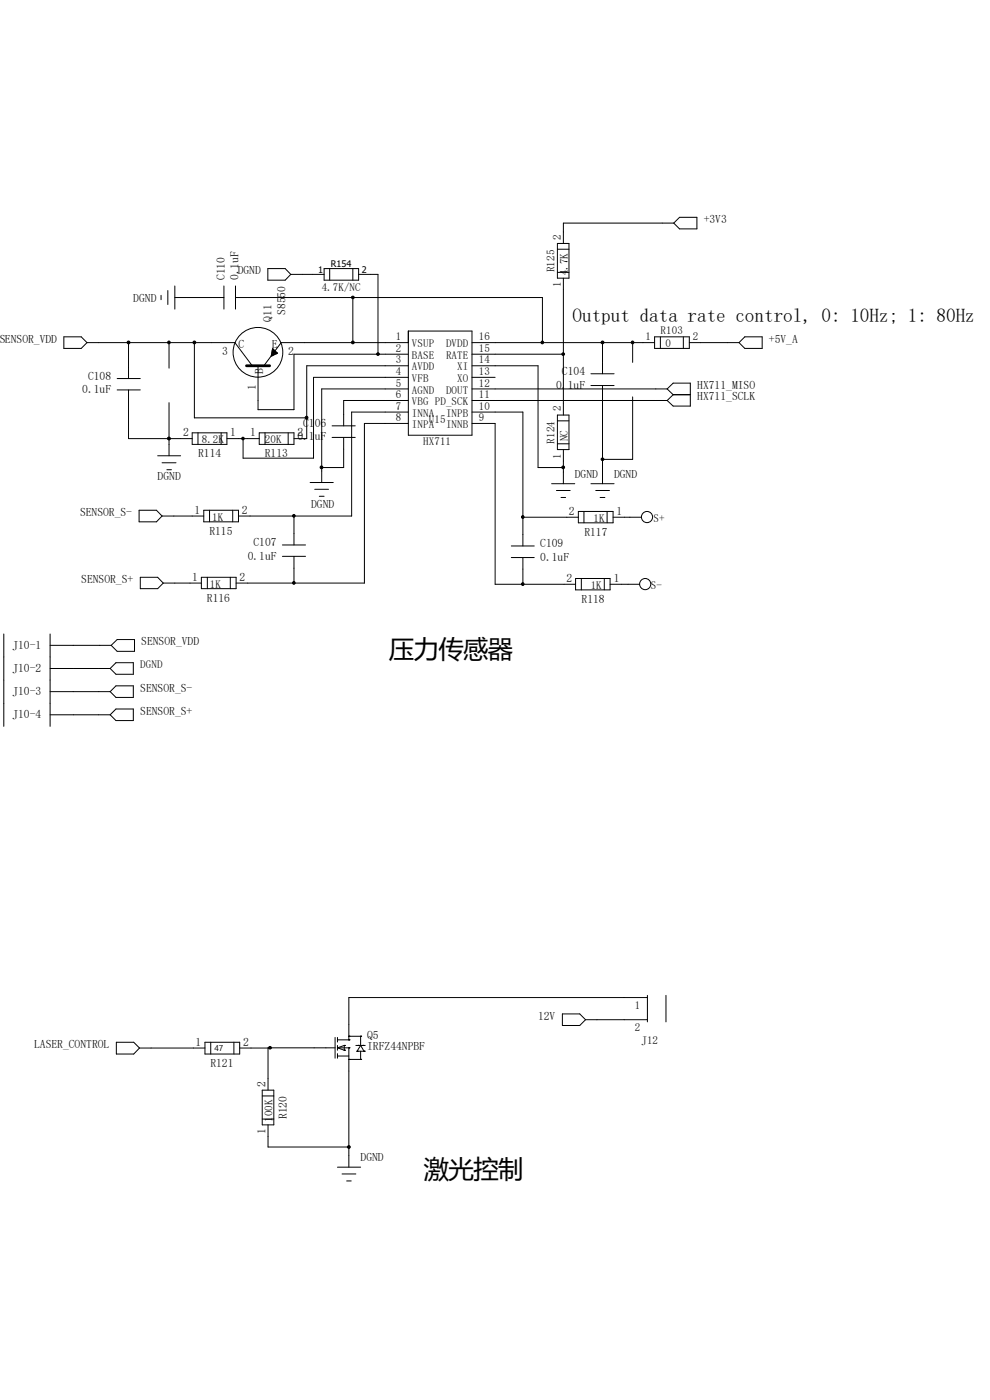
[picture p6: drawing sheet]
<svg xmlns="http://www.w3.org/2000/svg" width="210mm" height="297mm" viewBox="0 0 210 297" stroke-linecap="round" stroke-linejoin="round" font-family="sans-serif">
<g fill="none" stroke="#000" stroke-width=".21">
<path d="M56.8 57h3.7l1.2 1.2-1.2 1.2h-3.7zM61.7 58.2h7M68.7 57h7.4v2.4h-7.4zM69.9 57v2.4M74.8 57v2.4M76.1 58.2h4.1v16.9M118.2 51.6h2.5v7.4h-2.5zM118.2 57.8h2.5M118.2 52.9h2.5M119.5 59v29.1M142.9 47.3h-23.4v4.3M144.1 46.1h3.7v2.5h-3.7l-1.2-1.3z"/>
<path d="M13.5 71.5h3.7l1.3 1.2-1.3 1.2h-3.7zM18.5 72.7h31.3l3.7 4.9M27.3 72.7v7.6M34.2 62.7v.9M35.6 61.6v3M35.9 72.7v5.4M37.1 63.1h10.4M37.1 60.7v4.9M41.2 72.7v15.9h23.9M47.5 60.7v4.9M50 60.7v4.9M50 63.1h65.1v9.6"/>
<path d="M57.5 75.5h.1M57.6 75.3h.5M57.6 75.1h1.1M57.7 74.8h1.1M57.7 74.5h.8v.6M57.7 74.3v1.1M57.8 74.3h.4M57.8 74l1.1 .9-1.4 .6zM57.8 74h.2M58 74.1v1.3M58.2 74.3v.9M58.7 74.8v.2"/>
<path d="M74.8 63.1v9.6M86.6 70.2h13.5v22.1h-13.5zM86.6 72.7h-27l-3.6 4.9M86.6 75.1h-24.2v11.8h-7.7v-9.3M86.6 77.6h-21.5v15.4h-2.7M100.1 72.7h38.8M100.1 75.1h19.4M100.1 77.6h14v21.6h5.4M125.3 79.3h5M127.8 72.7v6.6M134.2 72.7v4.2M138.9 71.5h7.3v2.4h-7.3z"/>
<path d="M140.1 71.5v2.4M144.9 71.5v2.4M146.2 72.7h10.6M158 71.5h3.7v2.4h-3.7l-1.2-1.2zM24.8 80.3h5M24.8 82.7h5M27.3 82.7v10.3h13.5M33.4 96.7h4.9M34.4 98.2h2.9M35.4 99.7h1M35.9 93h.1M35.9 85.4v11.3"/>
<path d="M40.8 91.8h7.3v2.5h-7.3zM42 91.8v2.5M46.9 91.8v2.5M48.1 93h6.9M55 91.8h7.4v2.5h-7.4zM56.2 91.8v2.5M61.1 91.8v2.5M70.4 90.3h5M70.4 92.8h5M72.9 92.8v6.4h-4.7M86.6 80.1h-20.1v17.1h-14.9v-4.2M86.6 82.5h-18.4v19.9"/>
<path d="M86.6 85h-13.7v5.3M86.6 87.4h-12v22.1h-24M86.6 89.8h-9.3v33.9h-27.2M100.1 80.1h4.9M100.1 82.5h41.4M100.1 85h41.4M100.1 87.4h10.8v28.4M100.1 89.8h4.9v34.2h17.1M118.2 88.1h2.5v7.3h-2.5zM118.2 94.1h2.5M118.2 89.3h2.5M119.5 95.4v7.2"/>
<path d="M125.3 81.8h5M127.8 81.8v20.8M134.2 84.2v13.3h-6.4M141.5 82.5l1.3 1.2M141.5 82.5l1.3-1.2h3.6v4.8h-3.6l-1.3-1.1M142.8 83.7h3.6M142.8 83.7l-1.3 1.3M29.5 108.2h3.7l1.2 1.3-1.2 1.2h-3.7zM34.4 109.5h8.8M43.2 108.2h7.4v2.5h-7.4zM44.4 108.2v2.5M49.4 108.2v2.5"/>
<path d="M59.9 115.6h4.9M59.9 118h4.9M62.4 109.5v6.1M62.4 118v5.7M65.8 102.4h4.9M66.8 103.8h2.9M67.7 105.3h1M108.5 115.8h4.8M108.5 118.3h4.8M110.9 109.7h11.8M110.9 118.3v5.7M117 102.6h4.9"/>
<path d="M118 104.1h2.9M119 105.5h1M122.7 108.5h7.3v2.4h-7.3zM123.9 108.5v2.4M125.3 102.6h5M126.4 104.1h2.9M127.3 105.5h1M128.8 108.5v2.4M130 109.7h6.1M.8 134.5v19.6M10.6 134.5v19.6M10.6 136.9h13"/>
<path d="M23.6 136.9l1.2-1.2h3.7v2.5h-3.7zM29.8 122.5h3.6l1.2 1.2-1.2 1.2h-3.6zM34.6 123.7h8.1M42.7 122.5h7.4v2.4h-7.4zM44 122.5v2.4M48.9 122.5v2.4M122.1 122.7h7.3v2.4h-7.3zM123.3 122.7v2.4M128.2 122.7v2.4M129.4 124h6.3M10.6 141.8h12.8M10.6 146.7h12.8"/>
<path d="M10.6 151.6h12.8M23.4 141.8l1.2-1.2h3.7v2.4h-3.7zM24.6 145.5h3.7v2.5h-3.7l-1.2-1.3zM24.6 150.4h3.7v2.5h-3.7l-1.2-1.3zM74 219.8h.1M74 219.8h2.5M76.5 219.8h.1M76.5 219.8v2M119.3 215.1h3.7l1.2 1.2-1.2 1.3h-3.7zM124.2 216.3h13.1M137.3 211.6h-63.3v9M137.3 211.2v5.6"/>
<path d="M141.3 211.2v5.6M24.7 221.1h3.7l1.2 1.2-1.2 1.3h-3.7zM29.6 222.3h13.9M43.5 221.1h7.3v2.5h-7.3zM44.7 221.1v2.5M49.6 221.1v2.5M55.6 231.3h2.5v7.3h-2.5zM55.6 237.4h2.5M55.6 232.5h2.5M56.9 238.6v4.7h17.1M57.3 222.3h-6.5M71.1 222.3h-14.2v9"/>
<path d="M71.1 220.1v4.4M71.6 222.3l1.4 .5M71.6 220.6h2.4M71.6 222.3h2.4M71.6 224h2.4M71.6 220.1v1M71.6 221.8v1M71.6 223.5v1M73 222.8h.1M73 221.8h.1M73 221.8v1M73 221.8l-1.4 .5"/>
<path d="M74 220.6h.1M74 222.3h.1M74 224.7h.1M74 222.3v25.3M74 224.7h2.5M75.5 221.8h2M75.7 223h.1M75.7 223h1.5M76 221.8h.1M76.5 224.7h.1M76.5 221.8l-.8 1.2M76.5 221.8l.7 1.2"/>
<path d="M76.5 223v1.7M77 221.8h.1M77.2 223h.1M71.6 247.6h4.9M72.6 249h2.9M73.5 250.5h1M74 243.3h.1"/>
<circle cx="27.3" cy="72.6" r=".3"/>
<circle cx="35.8" cy="72.6" r=".29"/>
<circle cx="41.2" cy="72.6" r=".3"/>
<circle cx="54.7" cy="74.7" r="5.3"/>
<circle cx="74.8" cy="72.6" r=".3"/>
<circle cx="74.9" cy="63.1" r=".29"/>
<circle cx="80.2" cy="75.1" r=".29"/>
<circle cx="115" cy="72.6" r=".29"/>
<circle cx="119.5" cy="75.1" r=".29"/>
<circle cx="127.8" cy="72.6" r=".3"/>
<circle cx="134.2" cy="72.6" r=".29"/>
<circle cx="35.8" cy="93" r=".28"/>
<circle cx="51.5" cy="93" r=".28"/>
<circle cx="65" cy="88.6" r=".3"/>
<circle cx="68.2" cy="99.1" r=".3"/>
<circle cx="119.5" cy="99.1" r=".3"/>
<circle cx="127.8" cy="97.4" r=".29"/>
<circle cx="62.3" cy="109.4" r=".29"/>
<circle cx="110.9" cy="109.7" r=".29"/>
<circle cx="137.2" cy="109.7" r="1.19"/>
<circle cx="62.3" cy="123.7" r=".29"/>
<circle cx="110.9" cy="123.9" r=".29"/>
<circle cx="136.9" cy="123.9" r="1.19"/>
<circle cx="57.3" cy="222.3" r=".29"/>
<circle cx="74" cy="243.3" r=".3"/>
</g>
<path d="M52.3 77.6h4.9" fill="none" stroke="#000" stroke-width=".59"/>
<g fill="#000">
<circle cx="27.3" cy="72.6" r=".3"/>
<circle cx="35.8" cy="72.6" r=".29"/>
<circle cx="41.2" cy="72.6" r=".3"/>
<circle cx="74.8" cy="72.6" r=".3"/>
<circle cx="74.9" cy="63.1" r=".29"/>
<circle cx="80.2" cy="75.1" r=".29"/>
<circle cx="115" cy="72.6" r=".29"/>
<circle cx="119.5" cy="75.1" r=".29"/>
<circle cx="127.8" cy="72.6" r=".3"/>
<circle cx="134.2" cy="72.6" r=".29"/>
<circle cx="35.8" cy="93" r=".28"/>
<circle cx="51.5" cy="93" r=".28"/>
<circle cx="65" cy="88.6" r=".3"/>
<circle cx="68.2" cy="99.1" r=".3"/>
<circle cx="119.5" cy="99.1" r=".3"/>
<circle cx="127.8" cy="97.4" r=".29"/>
<circle cx="62.3" cy="109.4" r=".29"/>
<circle cx="110.9" cy="109.7" r=".29"/>
<circle cx="62.3" cy="123.7" r=".29"/>
<circle cx="110.9" cy="123.9" r=".29"/>
<circle cx="57.3" cy="222.3" r=".29"/>
<circle cx="74" cy="243.3" r=".3"/>
</g>
<g font-size="5.4">
<text x="82.5" y="139.7">压力传感器</text>
<text x="89.9" y="250">激光控制</text>
</g>
<text font-size="4.1" x="121.5" y="68.3">Output data rate control, 0: 10Hz; 1: 80Hz</text>
<g font-size="2.5">
<text x="149.3" y="47.3">+3V3</text>
<text x="47.7" y="59.4" transform="rotate(-90 47.7 59.4)">C110</text>
<text x="50.4" y="58.2">DGND</text>
<text x="50.6" y="59.4" transform="rotate(-90 50.6 59.4)">0.1uF</text>
<text x="28.3" y="64.1">DGND</text>
<text x="60.5" y="63.1" transform="rotate(-90 60.5 63.1)">50</text>
<text x="57.6" y="68.3" transform="rotate(-90 57.6 68.3)">Q11</text>
<text x="60.5" y="66.8" transform="rotate(-90 60.5 66.8)">S85</text>
<text x="-.2" y="72.7">SENSOR_VDD</text>
<text x="47.1" y="75.3">3</text>
<text x="50.6" y="73.7">C</text>
<text x="57.7" y="73.7">E</text>
<text x="61.1" y="75.3">2</text>
<text x="163.1" y="72.7">+5V_A</text>
<text x="17.4" y="83.4">0.1uF</text>
<text x="18.7" y="80.5">C108</text>
<text x="54.3" y="82.8" transform="rotate(-90 54.3 82.8)">1</text>
<text x="55.8" y="79.3" transform="rotate(-90 55.8 79.3)">B</text>
<text x="118" y="82.4">0.1uF</text>
<text x="119.2" y="79.5">C104</text>
<text x="147.9" y="82.5">HX711_MISO</text>
<text x="147.9" y="85">HX711_SCLK</text>
<text x="38.8" y="92.5">2</text>
<text x="48.9" y="92.5">1</text>
<text x="53" y="92.5">1</text>
<text x="63.1" y="92.5">2</text>
<text x="63.1" y="93.4">0.1</text>
<text x="64.3" y="90.6">C</text>
<text x="65.5" y="90.6">1</text>
<text x="66.8" y="90.6">06</text>
<text x="66.8" y="93.4">uF</text>
<text x="33.4" y="101.9">DGND</text>
<text x="42" y="97">R114</text>
<text x="56.2" y="97">R113</text>
<text x="121.9" y="101.4">DGND</text>
<text x="130.3" y="101.4">DGND</text>
<text x="66" y="107.7">DGND</text>
<text x="17" y="109.5">SENSOR_S-</text>
<text x="41.2" y="109">1</text>
<text x="44.4" y="113.5">R115</text>
<text x="51.3" y="109">2</text>
<text x="120.7" y="109.2">2</text>
<text x="124" y="113.7">R117</text>
<text x="130.8" y="109.2">1</text>
<text x="52.5" y="118.7">0.1uF</text>
<text x="53.8" y="115.8">C107</text>
<text x="114.6" y="116.1">C109</text>
<text x="114.6" y="119">0.1uF</text>
<text x="17.2" y="123.7">SENSOR_S+</text>
<text x="40.8" y="123.2">1</text>
<text x="50.8" y="123.2">2</text>
<text x="120.1" y="123.4">2</text>
<text x="130.2" y="123.4">1</text>
<text x="43.9" y="127.7">R116</text>
<text x="123.4" y="127.9">R118</text>
<text x="2.6" y="137.7">J10-1</text>
<text x="30" y="136.9">SENSOR_VDD</text>
<text x="2.6" y="142.5">J10-2</text>
<text x="2.6" y="147.4">J10-3</text>
<text x="29.8" y="146.7">SENSOR_S-</text>
<text x="2.6" y="152.4">J10-4</text>
<text x="29.8" y="151.6">SENSOR_S+</text>
<text x="41.5" y="221.9">1</text>
<text x="51.6" y="221.9">2</text>
<text x="77.9" y="220.4">Q5</text>
<text x="114.1" y="216.3">12V</text>
<text x="7.2" y="222.3">LASER_CONTROL</text>
<text x="44.6" y="226.4">R121</text>
<text x="77.9" y="222.8">IRFZ44NPBF</text>
<text x="56.3" y="230.5" transform="rotate(-90 56.3 230.5)">2</text>
<text x="60.8" y="237.4" transform="rotate(-90 60.8 237.4)">R120</text>
<text x="56.3" y="240.6" transform="rotate(-90 56.3 240.6)">1</text>
<text x="76.5" y="246.4">DGND</text>
</g>
<g font-size="2.3">
<text x="119" y="50.9" transform="rotate(-90 119 50.9)">2</text>
<text x="117.6" y="57.7" transform="rotate(-90 117.6 57.7)">R125</text>
<text x="120.5" y="58.4" transform="rotate(-90 120.5 58.4)">4</text>
<text x="120.5" y="57.2" transform="rotate(-90 120.5 57.2)">.7K</text>
<text x="68.2" y="61.6">4.7K/NC</text>
<text x="119" y="61" transform="rotate(-90 119 61)">1</text>
<text x="140.1" y="70.8">R103</text>
<text x="83.9" y="72.2">1</text>
<text x="83.9" y="74.7">2</text>
<text x="83.9" y="77.1">3</text>
<text x="87.4" y="73.7">VSUP</text>
<text x="87.4" y="76.1">BASE</text>
<text x="94.6" y="76.1">RATE</text>
<text x="94.6" y="73.7">DVDD</text>
<text x="101.6" y="77.1">14</text>
<text x="101.6" y="74.7">15</text>
<text x="101.6" y="72.2">16</text>
<text x="136.9" y="72.2">1</text>
<text x="141.2" y="73.7">0</text>
<text x="147" y="72.2">2</text>
<text x="83.9" y="79.5">4</text>
<text x="83.9" y="82">5</text>
<text x="87.4" y="78.6">AVDD</text>
<text x="87.4" y="81">VFB</text>
<text x="87.4" y="83.5">AGND</text>
<text x="94.6" y="83.5">DOUT</text>
<text x="97" y="81">XO</text>
<text x="97" y="78.6">XI</text>
<text x="101.6" y="82">12</text>
<text x="101.6" y="79.5">13</text>
<text x="83.9" y="84.5">6</text>
<text x="83.9" y="86.9">7</text>
<text x="83.9" y="89.4">8</text>
<text x="87.4" y="85.9">VBG PD_SCK</text>
<text x="87.4" y="88.4">INNA</text>
<text x="91" y="89.8">U15</text>
<text x="94.6" y="88.4">INPB</text>
<text x="101.6" y="89.4">9</text>
<text x="101.6" y="86.9">10</text>
<text x="101.6" y="84.5">11</text>
<text x="119" y="87.2" transform="rotate(-90 119 87.2)">2</text>
<text x="42.8" y="94">8.2K</text>
<text x="56.2" y="94">20K</text>
<text x="87.4" y="90.8">INPA</text>
<text x="89.8" y="94.3">HX711</text>
<text x="94.6" y="90.8">INNB</text>
<text x="117.6" y="94.1" transform="rotate(-90 117.6 94.1)">R124</text>
<text x="120.5" y="93.6" transform="rotate(-90 120.5 93.6)">NC</text>
<text x="119" y="97.3" transform="rotate(-90 119 97.3)">1</text>
<text x="45" y="110.4">1K</text>
<text x="125.9" y="110.7">1K</text>
<text x="138.6" y="110.7">S+</text>
<text x="44.5" y="124.7">1K</text>
<text x="125.3" y="124.9">1K</text>
<text x="138" y="124.9">S-</text>
<text x="29.8" y="141.8">DGND</text>
<text x="134.7" y="214.1">1</text>
<text x="134.7" y="218.8">2</text>
<text x="136.1" y="221.5">J12</text>
<text x="57.8" y="238" transform="rotate(-90 57.8 238)">1</text>
<text x="57.8" y="236.9" transform="rotate(-90 57.8 236.9)">00K</text>
</g>
<g font-size="1.9">
<text x="67.5" y="58">1</text>
<text x="70.2" y="56.7">R154</text>
<text x="76.8" y="58">2</text>
</g>
<text font-size="1.8" x="45.5" y="223">47</text>
</svg>
